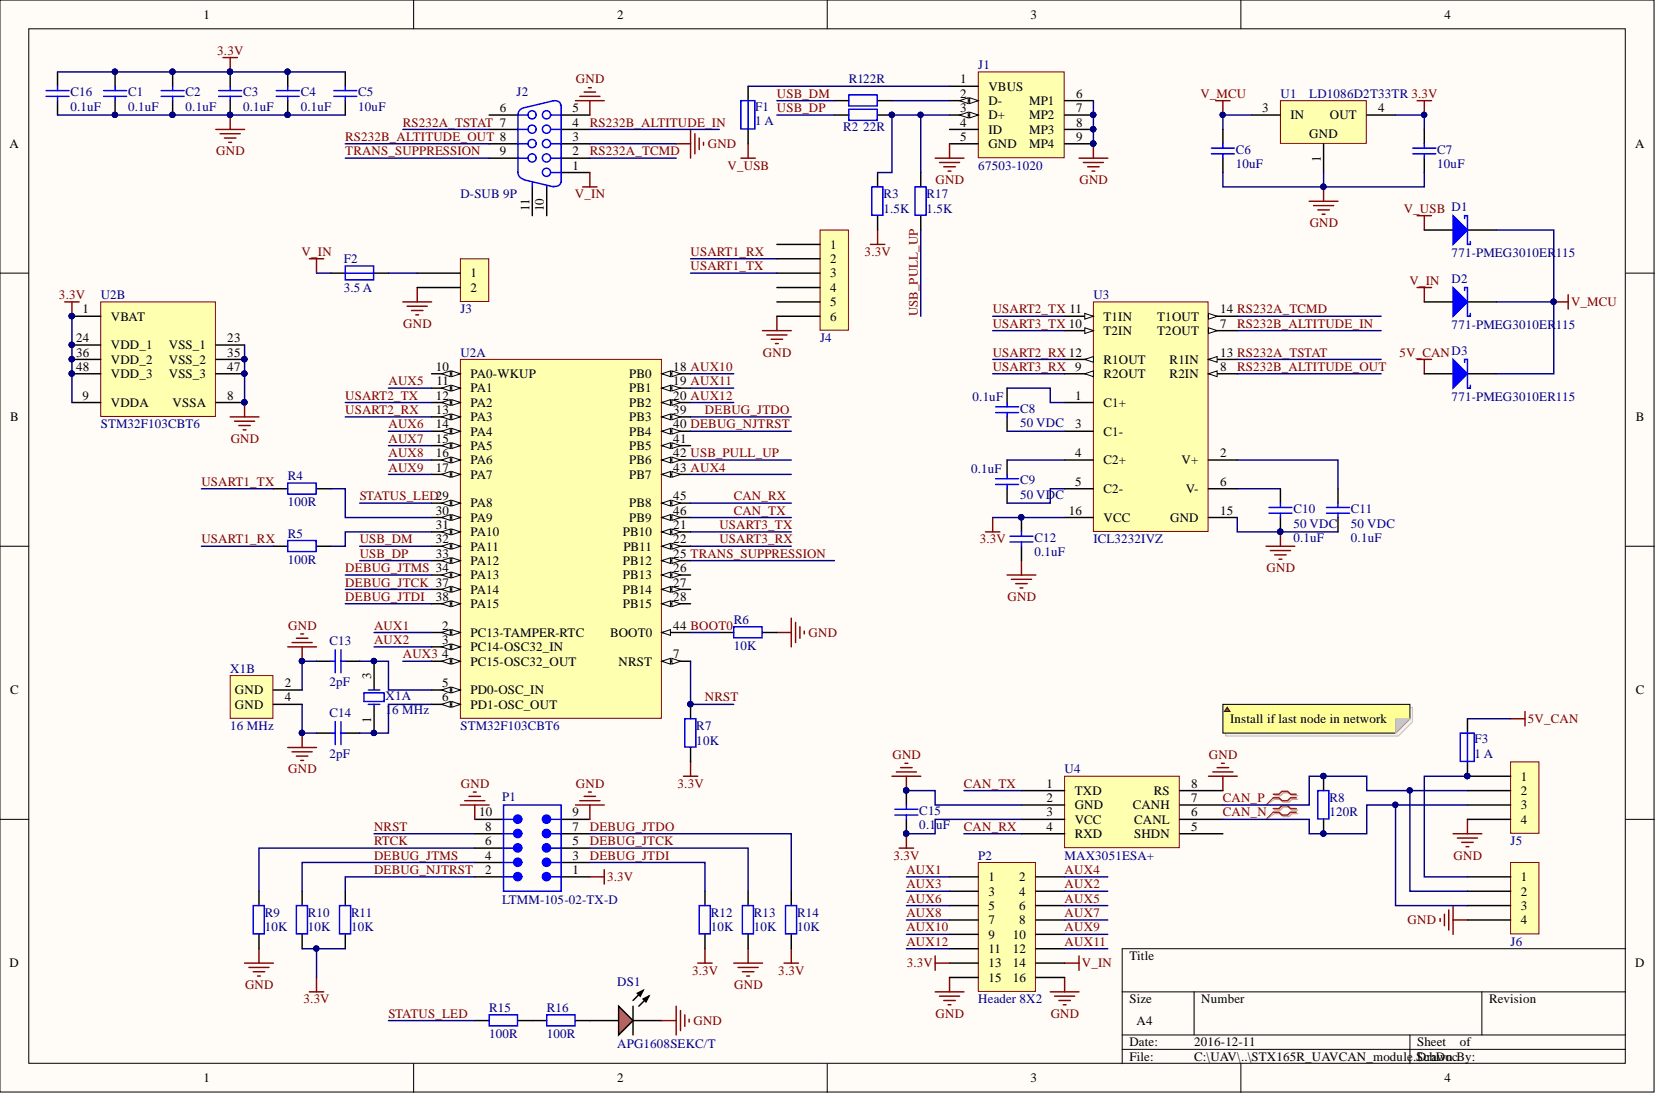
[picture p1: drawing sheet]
# Altium project STX165R_UAVCAN_module.PrjPcb
1 sheet, 53 parts. Net scope: global (net labels, ports and power ports of the same name join across sheets).
Board file: PCB_main.PcbDoc

## Sheet STX165R_UAVCAN_module.SchDoc
size A4

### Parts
C1  value 0.1uF  [0603C_L]  (hidden comment: VJ0603Y104JXJPW1BC)
C2  value 0.1uF  [0603C_L]  (hidden comment: VJ0603Y104JXJPW1BC)
C3  value 0.1uF  [0603C_L]  (hidden comment: VJ0603Y104JXJPW1BC)
C4  value 0.1uF  [0603C_L]  (hidden comment: VJ0603Y104JXJPW1BC)
C5  value 10uF  [1206_1.6_L]  (hidden comment: TMK316B7106KL-TD)
C6  value 10uF  [1206_1.6_L]  (hidden comment: GRM31CR61H106MA12L)
C7  value 10uF  [1206_1.6_L]  (hidden comment: TMK316B7106KL-TD)
C8  value 0.1uF  Voltage Rating DC: 50 VDC  [0603C_L]  (hidden comment: GRM188R71H104KA93D)
C9  value 0.1uF  Voltage Rating DC: 50 VDC  [0603C_L]  (hidden comment: GRM188R71H104KA93D)
C10  value 0.1uF  Voltage Rating DC: 50 VDC  [0603C_L]  (hidden comment: GRM188R71H104KA93D)
C11  value 0.1uF  Voltage Rating DC: 50 VDC  [0603C_L]  (hidden comment: GRM188R71H104KA93D)
C12  value 0.1uF  [0603C_L]  (hidden comment: VJ0603Y104JXJPW1BC)
C13  value 2pF  [0603C_L]  (hidden comment: C1608C0G1H020C080AA)
C14  value 2pF  [0603C_L]  (hidden comment: C1608C0G1H020C080AA)
C15  value 0.1uF  [0603C_L]  (hidden comment: VJ0603Y104JXJPW1BC)
C16  value 0.1uF  [0603C_L]  (hidden comment: VJ0603Y104JXJPW1BC)
D1  Supplier Part Number 1: 771-PMEG3010ER115  [SOD123W_L]  (hidden comment: PMEG3010ER,115)
D2  Supplier Part Number 1: 771-PMEG3010ER115  [SOD123W_L]  (hidden comment: PMEG3010ER,115)
D3  Supplier Part Number 1: 771-PMEG3010ER115  [SOD123W_L]  (hidden comment: PMEG3010ER,115)
DS1  APG1608SEKC/T  [KING-LED0603-25-ORANGE_V]
F1  Current Rating: 1 A  [0603R_0.45_L]  (hidden comment: F0603E1R00FSTR)
F2  Current Rating: 3.5 A  [0603R_0.45_L]  (hidden comment: 0603SFV350F/32-2)
F3  Current Rating: 1 A  [0603R_0.45_L]  (hidden comment: F0603E1R00FSTR)
J1  67503-1020  [MOLX-67503-1020_V]
J2  D-SUB 9P  [1-1634222-2]
J3  43650-0224  [43650-0224]  (value not drawn)
J4  BM06B-GHS-TBT(LF)(SN)(N)  [BM06B-GHS-TBT]  (value not drawn)
J5  BM04B-GHS-TBT(LF)(SN)(N)  [BM04B-GHS-TBT]  (value not drawn)
J6  BM04B-GHS-TBT(LF)(SN)(N)  [BM04B-GHS-TBT]  (value not drawn)
P1  LTMM-105-02-TX-D  [SMTC-LTMM-105-02-XX-D]
P2  Header 8X2  [HDR2X8]
R1  value 22R  [0603R_0.45_L]  (hidden comment: CRCW060322R0JNEB)
R2  value 22R  [0603R_0.45_L]  (hidden comment: CRCW060322R0JNEB)
R3  value 1.5K  [0603R_0.45_L]  (hidden comment: CRCW06031K50JNEB)
R4  value 100R  [0603R_0.45_L]  (hidden comment: CRCW0603100RJNEB)
R5  value 100R  [0603R_0.45_L]  (hidden comment: CRCW0603100RJNEB)
R6  value 10K  [0603R_0.45_L]  (hidden comment: CRCW060310K0JNEB)
R7  value 10K  [0603R_0.45_L]  (hidden comment: CRCW060310K0JNEB)
R8  value 120R  [0603R_0.45_L]  (hidden comment: CRCW0603120RJNEB)
R9  value 10K  [0603R_0.45_L]  (hidden comment: CRCW060310K0JNEB)
R10  value 10K  [0603R_0.45_L]  (hidden comment: CRCW060310K0JNEB)
R11  value 10K  [0603R_0.45_L]  (hidden comment: CRCW060310K0JNEB)
R12  value 10K  [0603R_0.45_L]  (hidden comment: CRCW060310K0JNEB)
R13  value 10K  [0603R_0.45_L]  (hidden comment: CRCW060310K0JNEB)
R14  value 10K  [0603R_0.45_L]  (hidden comment: CRCW060310K0JNEB)
R15  value 100R  [0603R_0.45_L]  (hidden comment: CRCW0603100RJNEB)
R16  value 100R  [0603R_0.45_L]  (hidden comment: CRCW0603100RJNEB)
R17  value 1.5K  [0603R_0.45_L]  (hidden comment: CRCW06031K50JNEB)
U1  LD1086D2T33TR  [TO-263_N]
U2  STM32F103CBT6  [STM-LQFP48_L]  (parts A,B of 2)
U3  ICL3232IVZ  [TSSOP16_L]
U4  MAX3051ESA+  [SOIC8_L]
X1  Frequency: 16 MHz  [TSX-3225 16.0000MF09Z-AC3]  (hidden comment: CRYS 16MHz 9pF)  (parts A,B of 2)

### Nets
3.3V: C1.2 C2.2 C3.2 C4.2 C5.2 C7.2 C12.2 C15.1 C16.2 P1.1 P2.13 R3.1 R7.1 R10.1 R11.1 R12.1 R14.1 U1.4(OUT) U2.1(VBAT) U2.9(VDDA) U2.24(VDD_1) U2.36(VDD_2) U2.48(VDD_3) U3.16(VCC) U4.3(VCC)
5V_CAN: D3.2(A) F3.2
GND: C1.1 C2.1 C3.1 C4.1 C5.1 C6.1 C7.1 C10.1 C11.1 C12.1 C13.1 C14.1 C15.2 C16.1 DS1.2(K) J1.5(GND) J1.6(MP1) J1.7(MP2) J1.8(MP3) J1.9(MP4) J2.3 J2.5 J3.2 J4.6 J5.4 J6.4 P1.9 P1.10 P2.15 P2.16 R6.1 R9.1 R13.1 U1.1(GND) U2.8(VSSA) U2.23(VSS_1) U2.35(VSS_2) U2.47(VSS_3) U3.15(GND) U4.2(GND) U4.8(RS) X1.2(GND) X1.4(GND)
V_IN: D2.2(A) F2.1 J2.1 P2.14
V_MCU: C6.2 D1.1(K) D2.1(K) D3.1(K) U1.3(IN)
V_USB: D1.2(A) F1.1
AUX1: P2.1 U2.2(PC13-TAMPER-RTC)
AUX2: P2.4 U2.3(PC14-OSC32_IN)
AUX3: P2.3 U2.4(PC15-OSC32_OUT)
AUX4: P2.2 U2.43(PB7)
AUX5: P2.6 U2.11(PA1)
AUX6: P2.5 U2.14(PA4)
AUX7: P2.8 U2.15(PA5)
AUX8: P2.7 U2.16(PA6)
AUX9: P2.10 U2.17(PA7)
AUX10: P2.9 U2.18(PB0)
AUX11: P2.12 U2.19(PB1)
AUX12: P2.11 U2.20(PB2)
BOOT0: R6.2 U2.44(BOOT0)
CAN_N: J5.3 J6.3 R8.1 U4.6(CANL)
CAN_P: J5.2 J6.2 R8.2 U4.7(CANH)
CAN_RX: U2.45(PB8) U4.4(RXD)
CAN_TX: U2.46(PB9) U4.1(TXD)
DEBUG_JTCK: P1.5 R13.2 U2.37(PA14)
DEBUG_JTDI: P1.3 R12.2 U2.38(PA15)
DEBUG_JTDO: P1.7 R14.2 U2.39(PB3)
DEBUG_JTMS: P1.4 R10.2 U2.34(PA13)
DEBUG_NJTRST: P1.2 R11.2 U2.40(PB4)
NRST: P1.8 R7.2 U2.7(NRST)
RS232A_TCMD: J2.2 U3.14(T1OUT)
RS232A_TSTAT: J2.7 U3.13(R1IN)
RS232B_ALTITUDE_IN: J2.4 U3.7(T2OUT)
RS232B_ALTITUDE_OUT: J2.8 U3.8(R2IN)
RTCK: P1.6 R9.2
STATUS_LED: R15.2 U2.29(PA8)
TRANS_SUPPRESSION: J2.9 U2.25(PB12)
USART1_RX: J4.2 R5.1
USART1_TX: J4.3 R4.1
USART2_RX: U2.13(PA3) U3.12(R1OUT)
USART2_TX: U2.12(PA2) U3.11(T1IN)
USART3_RX: U2.22(PB11) U3.9(R2OUT)
USART3_TX: U2.21(PB10) U3.10(T2IN)
USB_DM: R1.1 U2.32(PA11)
USB_DP: R2.1 U2.33(PA12)
USB_PULL_UP: R17.1 U2.42(PB6)
NetC8_1: C8.1 U3.3(C1-)
NetC8_2: C8.2 U3.1(C1+)
NetC9_1: C9.1 U3.5(C2-)
NetC9_2: C9.2 U3.4(C2+)
NetC10_2: C10.2 U3.6(V-)
NetC11_2: C11.2 U3.2(V+)
NetC13_2: C13.2 U2.5(PD0-OSC_IN) X1.3(X2)
NetC14_2: C14.2 U2.6(PD1-OSC_OUT) X1.1(X1)
NetDS1_1: DS1.1(A) R16.2
NetF1_2: F1.2 J1.1(VBUS)
NetF2_2: F2.2 J3.1
NetF3_1: F3.1 J5.1 J6.1
NetJ1_2: J1.2(D-) R1.2
NetJ1_3: J1.3(D+) R2.2 R3.2 R17.2
NetR4_2: R4.2 U2.30(PA9)
NetR5_2: R5.2 U2.31(PA10)
NetR15_1: R15.1 R16.1

Not connected (* = marked no-connect by the designer): J1 4(ID); J2 6 10(MH2) 11(MH1); J4 1 4 5; U2 10(PA0-WKUP) 26(PB13) 27(PB14) 28(PB15) 41(PB5); U4 5(SHDN)

### Layout directives
differential pair: CAN_N, CAN_P

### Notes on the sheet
- Install if last node in network

## Assembly variants
Variant of STX165R_UAVCAN_UBSOTG: not fitted R3 R18 R19
